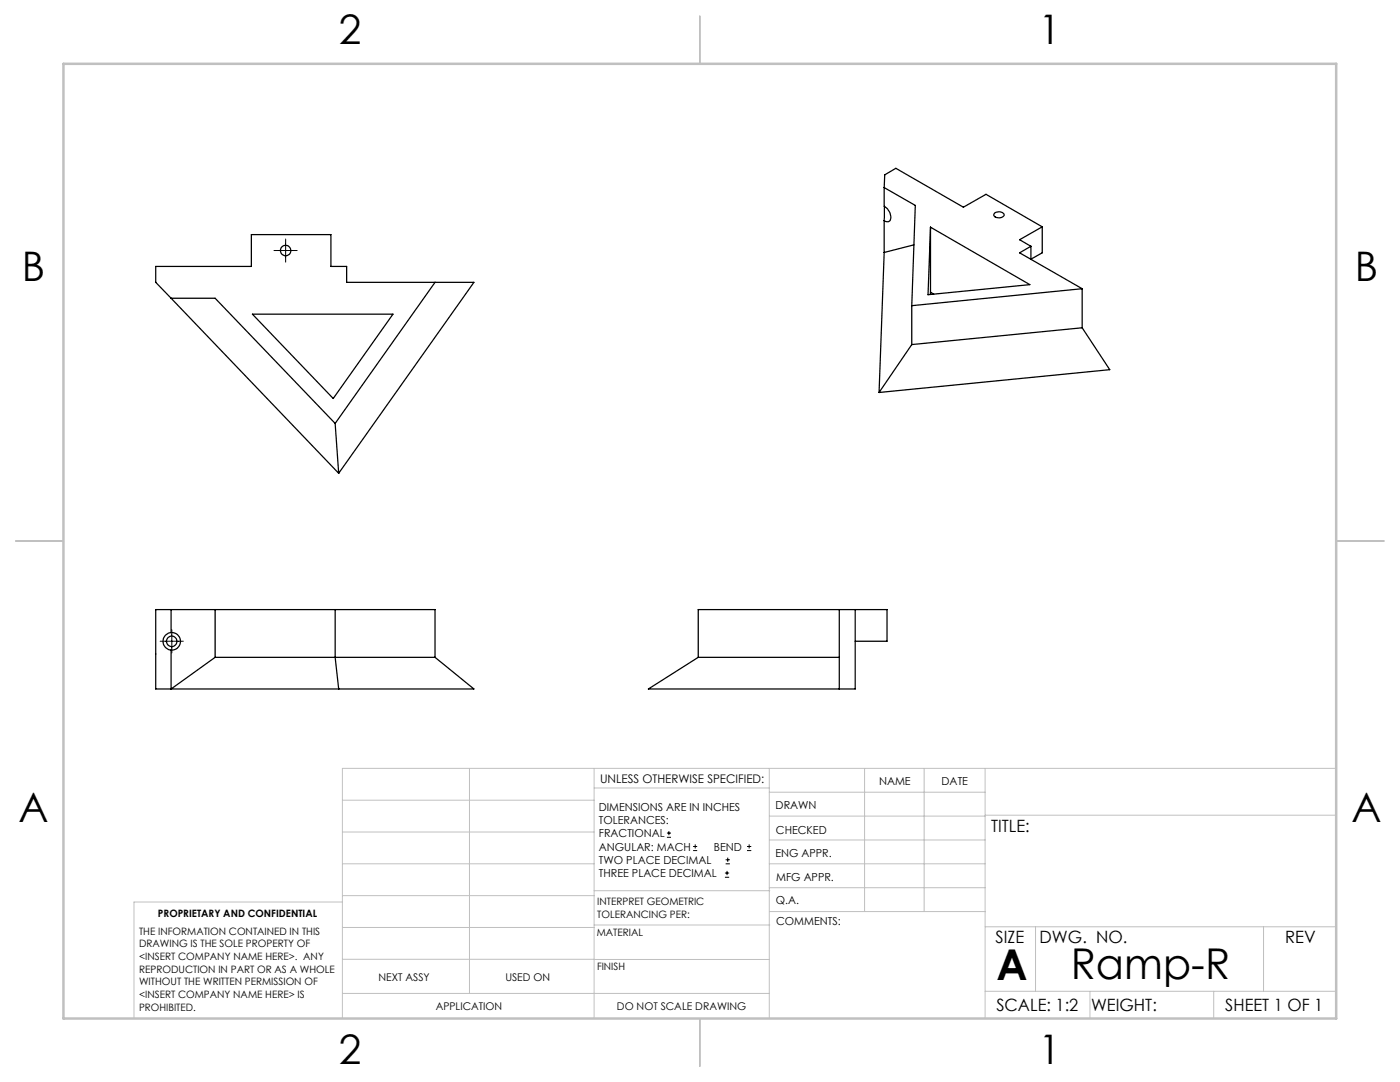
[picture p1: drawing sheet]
<svg xmlns="http://www.w3.org/2000/svg" width="279mm" height="216mm" viewBox="0 0 279 216" stroke-linecap="round" stroke-linejoin="round" font-family="sans-serif">
<g fill="none" stroke="#000" stroke-width=".2">
<path d="M54.7 50h4.6M57 47.7v4.6M32 128h4.6M34.3 125.7v4.6M133.1 167.1h.8M133.1 166.2h.8M133.5 165.8v.9M138.3 169.7h.8M138.3 168.9h.8M138.7 168.5v.8M144.7 175h.8M144.7 174.2h.8"/>
<path d="M144.8 172.4h.9M144.8 171.6h.9M145.1 173.8v.8M145.2 171.1v.9M149.1 169.7h.8M149.1 168.9h.8M149.5 168.5v.8"/>
</g>
<g fill="none" stroke="#c0c0c0" stroke-width=".2">
<path d="M68.3 159.7h50.3M93.7 153.3v44.9M118.6 153.3v49.9M118.6 157.2h34.9M153.5 153.3v49.9M153.5 158.1h43.1M172.5 153.3v28.6M184.4 153.3v28.6M196.6 153.3v49.9M266.7 153.3h-198.4v49.9M68.3 178.7h50.3M68.3 172.4h50.3"/>
<path d="M68.3 166h50.3M68.3 180h-41.6v23.2M118.6 177.7h35M153.5 167.6h43.1M153.5 162.8h43.1M153.5 172.4h43.1M153.5 177.1h43.1M196.6 162.7h70.1M68.3 198.2h85.2M68.3 191.4l85.2 .1M68.3 185.1h50.3M118.6 184.6h35"/>
<path d="M153.6 181.9h43M196.6 197.8h70.1M196.6 184.9h70.1M206.7 184.9v12.9M217.5 197.8v5.4M242.2 197.8v5.4M252.2 184.9v12.9"/>
</g>
<path d="M139.7 3.2v9.5M3.1 107.9h9.6M266.7 107.9h9.5M139.7 203.2v9.6" fill="none" stroke="#c0c0c0" stroke-width=".25"/>
<path d="M12.7 12.7h254v190.5h-254z" fill="none" stroke="#c0c0c0" stroke-width=".5"/>
<g fill="none" stroke="#000" stroke-width=".25">
<path d="M176.5 37.4v3.8a2.18 2.18 0 0 1 1 2.9l-.6 .1-.4-.2M176.5 37.4l6.2 3.6-.7 20M176.5 37.4l.1-2.5 2.2-1.3 13.5 7.7 4.5-2.5 11.2 6.5M34.1 59.5l-3-3.2v-3.1h19.1v-6.4h15.8v6.4h3.2v3.1h25.4l-27 38.1M34.1 59.5h8.8l24 25M34.1 59.5l33.5 34.9M86.8 56.3l-19.9 28.2M176.5 50.4l-1.1 27.9M176.5 44v6.4M176.5 41.2v2.8M182.4 48.9l-5.9 1.5M185.7 45.3l19.8 11.5-20.3 2z"/>
<path d="M185.7 45.3v13M185.7 58.3v.4M185.7 58.3l.6 .4M198.5 42.5a1.27 1.27 0 0 1 1.9 .4 1.25 1.25 0 0 1-2.1 0zM205.7 49.1l-2.2 1.3 12.5 7.2M208 45.3l-4.5 2.5 2.2 1.3M208 45.3v5.1l-2.3 1.3v-2.6M216 57.6l-34 3.4M216 57.6v7.8M50.4 62.7h28l-11.9 16.8zM182 68.8l-6.6 9.5M182 61v7.8"/>
<path d="M216 65.4l5.5 8.4-46.1 4.5M216 65.4l-34 3.4M66.9 84.5l.7 9.9M31.1 121.6h55.7v9.6l7.8 6.3h-63.5zM34.1 126.2a1.75 1.75 0 0 0-1.6 1.8 1.75 1.75 0 0 0 1.6 1.7M34.1 126.2a1.75 1.75 0 0 1 1.9 1.8 1.75 1.75 0 0 1-1.9 1.7M34.1 129.7v7.8l8.8-6.3M34.1 121.6v4.6M42.9 131.2h43.9M42.9 121.6v9.6M66.9 121.6v9.6l.7 6.3M139.3 131.2h28.2"/>
<path d="M167.5 121.6v15.9M170.7 121.6v15.9h-41.3l9.9-6.3M170.7 128h6.3v-6.4h-37.7v9.6"/>
<circle cx="57" cy="50" r="1.05"/>
<circle cx="34.3" cy="128" r="1.04"/>
</g>
<g font-size="8.5">
<text x="198.9" y="195.5">A</text>
<text x="213.7" y="195.4">Ramp-R</text>
</g>
<g font-size="8.1">
<text x="67.6" y="8.9">2</text>
<text x="207.3" y="8.9">1</text>
<text x="4.4" y="56.1">B</text>
<text x="270.4" y="56.1">B</text>
<text x="3.7" y="164.1">A</text>
<text x="269.7" y="164.1">A</text>
<text x="67.6" y="212.4">2</text>
<text x="207.3" y="212.4">1</text>
</g>
<g font-size="3.4">
<text x="197.8" y="166">TITLE:</text>
<text x="198.7" y="188.1">SIZE</text>
<text x="207.5" y="188.1">DWG. NO.</text>
<text x="256.5" y="188.2">REV</text>
<text x="198.8" y="201.7">SCALE: 1:2</text>
<text x="217.7" y="201.8">WEIGHT:</text>
<text x="244.5" y="201.7">SHEET 1 OF 1</text>
</g>
<text font-size="2.4" x="119.8" y="156.2">UNLESS OTHERWISE SPECIFIED:</text>
<g font-size="2.2">
<text x="119.5" y="161.8">DIMENSIONS ARE IN INCHES</text>
<text x="154.8" y="161.4">DRAWN</text>
<text x="175.4" y="156.6">NAME</text>
<text x="187.9" y="156.7">DATE</text>
<text x="119.5" y="164.4">TOLERANCES:</text>
<text x="119.5" y="167.1">FRACTIONAL</text>
<text x="154.9" y="166.3">CHECKED</text>
<text x="119.5" y="169.7">ANGULAR: MACH</text>
<text x="119.5" y="172.4">TWO PLACE DECIMAL</text>
<text x="142.5" y="169.7">BEND</text>
<text x="154.8" y="171">ENG APPR.</text>
<text x="119.5" y="175">THREE PLACE DECIMAL</text>
<text x="154.9" y="175.7">MFG APPR.</text>
<text x="154.9" y="180.4">Q.A.</text>
<text x="154.9" y="184.6">COMMENTS:</text>
</g>
<g font-size="2.1">
<text x="75.5" y="195.7">NEXT ASSY</text>
<text x="100.9" y="195.7">USED ON</text>
<text x="86.9" y="201.5">APPLICATION</text>
<text x="123.1" y="201.6">DO NOT SCALE DRAWING</text>
</g>
<g font-size="2">
<text x="31.5" y="182.9">PROPRIETARY AND CONFIDENTIAL</text>
<text x="119.2" y="180.6">INTERPRET GEOMETRIC</text>
<text x="119.2" y="183.1">TOLERANCING PER:</text>
<text x="27.8" y="186.5">THE INFORMATION CONTAINED IN THIS</text>
<text x="27.8" y="189">DRAWING IS THE SOLE PROPERTY OF</text>
<text x="27.8" y="191.6">&lt;INSERT COMPANY NAME HERE&gt;. ANY</text>
<text x="119.1" y="186.7">MATERIAL</text>
<text x="27.8" y="194.1">REPRODUCTION IN PART OR AS A WHOLE</text>
<text x="27.8" y="196.6">WITHOUT THE WRITTEN PERMISSION OF</text>
<text x="119.1" y="193.5">FINISH</text>
<text x="27.8" y="199.1">&lt;INSERT COMPANY NAME HERE&gt; IS</text>
<text x="27.8" y="201.7">PROHIBITED.</text>
</g>
</svg>
